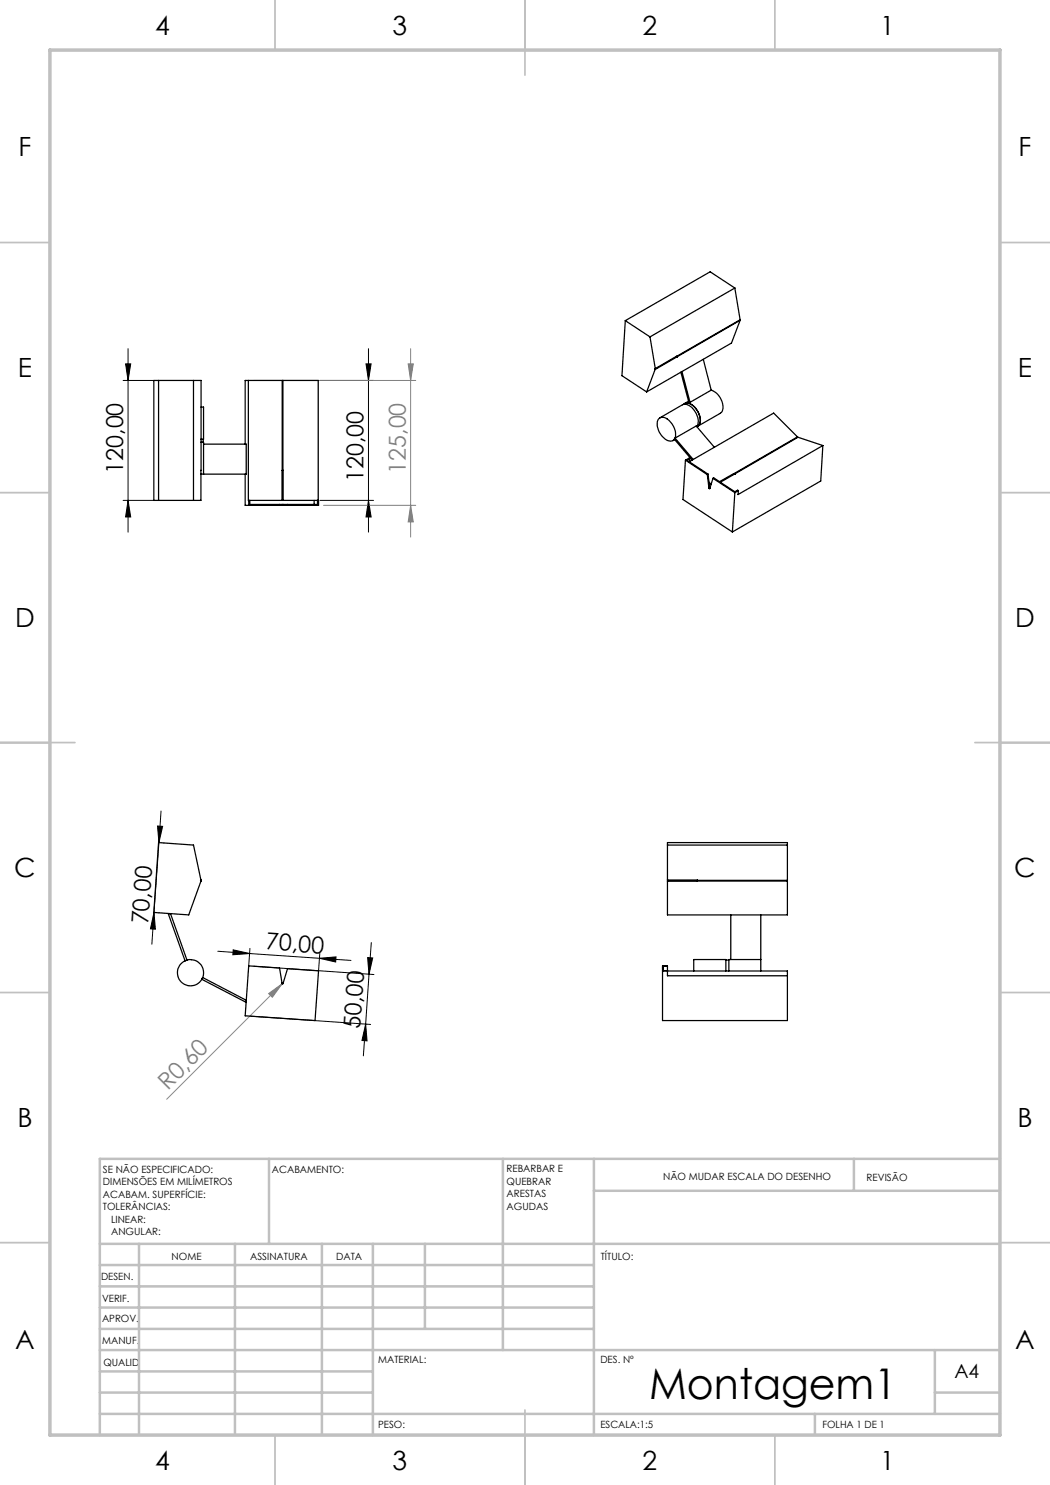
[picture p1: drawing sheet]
<svg xmlns="http://www.w3.org/2000/svg" width="210mm" height="297mm" viewBox="0 0 210 297" stroke-linecap="round" stroke-linejoin="round" font-family="sans-serif">
<g fill="none" stroke="#000" stroke-width=".2">
<path d="M24.6 76.1h6.1M25.1 72.8h1l-.5 3.3zM25.6 69.7v36.7M64 76.1h10.7M73.2 72.8h1l-.5 3.3zM73.7 69.7v36.7M24.6 100.1h6.1M25.6 100.1l.5 3.3h-1zM64 100.1h10.7M73.7 100.1l.5 3.3h-1zM31.5 165.2l1 .1-.7 3.2zM31.8 168.5l-1 14"/>
<path d="M32.2 162.2l-.4 6.3M32.7 168.6h.1M30.8 182.5l.3 3.3h-1zM30.8 182.5l-.4 6.3M31.8 182.6h.1M43.6 190.2l6.3 .5M46.6 190l3.3 .7-3.3 .3zM49.9 190.7l14 1M50 189.7l-.3 3.5M50.7 193.2l24.1 1.7M63.9 191.7l3.3-.3-.1 1zM63.9 191.7l6.3 .4"/>
<path d="M64 190.7l-.3 3.5M73.5 191.5l1 .1-.7 3.3zM73.8 194.9l-.7 9.9M74.3 188.5l-.5 6.4M50.1 203.2l24 1.7M73.1 204.8l-.4 6.4M73.1 204.8l.3 3.4-1-.1z"/>
</g>
<path d="M50.7 76.1h32.4M81.6 72.8h1.1l-.6 3.3zM82.1 69.7v37.7M64.7 101.1h18.4M82.1 101.1l.6 3.3h-1.1zM53.7 198.7l2.7-2-1.9 2.8zM56.5 196.7l-23.2 23.1" fill="none" stroke="#808080" stroke-width=".2"/>
<g fill="none" stroke="#c0c0c0" stroke-width=".35">
<path d="M55 0v10M105 0v15M155 0v10M0 48.5h10M200 48.5h10M0 98.5h10M200 98.5h10M0 148.5h15M195 148.5h15M0 198.5h10M200 198.5h10M0 248.5h10"/>
<path d="M200 248.5h10M55 287v10M105 282v15M155 287v10"/>
</g>
<g fill="none" stroke="#c0c0c0" stroke-width=".5">
<path d="M53.8 231.8v17M100.6 231.8v38.2M118.8 231.8v55.2M118.8 238.2h81.2M170.8 231.8v6.4M200 231.8h-180v55.2M20 248.8h180M20 257.3h98.8M20 253h98.8M27.8 248.8v38.2M47 248.8v38.2M64.4 248.8v38.2"/>
<path d="M74.6 248.8v38.2M85 248.8v17M20 265.8h98.8M20 261.5h98.8M20 278.5h54.6M20 274.3h54.6M20 270h180M187 278.5h13M187 270v12.8M20 282.8h180M163 282.8v4.2"/>
</g>
<path d="M10 10h190v277h-190z" fill="none" stroke="#c0c0c0" stroke-width=".7"/>
<g fill="#000">
<path d="M73.2 72.8h1l-.5 3.3zM73.7 100.1l.5 3.3h-1zM25.1 72.8h1l-.5 3.3zM25.6 100.1l.5 3.3h-1z"/>
<path d="M31.5 165.2l1 .1-.7 3.2zM30.8 182.5l.3 3.3h-1z"/>
<path d="M63.9 191.7l3.3-.3-.1 1zM46.6 190l3.3 .7-3.3 .3z"/>
<path d="M73.1 204.8l.3 3.4-1-.1zM73.5 191.5l1 .1-.7 3.3z"/>
</g>
<g fill="#808080">
<path d="M53.7 198.7l2.7-2-1.9 2.8z"/>
<path d="M81.6 72.8h1.1l-.6 3.3zM82.1 101.1l.6 3.3h-1.1z"/>
</g>
<g fill="none" stroke="#000" stroke-width=".25">
<path d="M147 57.6l-17 9.8M147 57.6l1 6.4-12.7 7.3M147 57.6l-5-3.2-16.9 9.7M30.8 76.1h9.4v24h-9.4zM31.7 76.1v24M38.7 76.1v24M49.7 76.1v24h6.7M56.4 76.1h.2M56.4 76.1h-7.4v12.7M56.4 76.1v18M56.6 76.1v24M56.6 76.1h7v24"/>
<path d="M125.1 64.1l-.7 11 4.9 3.3M125.1 64.1l4.9 3.3M130 67.4l1.1 6.3M131 73.9l-1.7 4.5M131.1 73.7l-.1 .2M135.2 71.3l.1 .1M135.3 71.4h.1M135.3 71.3v.1M135.3 71.3l-4.2 2.4M135.3 71.4l-4.3 2.5M136.2 74.4l1.6 6 .2 .1M136.4 74.3l1.6 6.2"/>
<path d="M140.7 71.9l1.5 6.1M142.2 78a3.6 3.6 0 0 1 2.3 4.2l-.4 .5-4.6 2.6M142.2 78l-4.2 2.5M148 64v.1M148 64.1l-12.7 7.3M148 64.1l-1.7 4.5-17 9.8M40.2 94.8h.5M40.2 88.4h.5v6.4M40.2 81.4h.5v6.4h-.5M40.2 94.1h.1M40.6 87.8v.6M40.7 88.8h8.5v6h-8.5"/>
<path d="M49 94.8v6.3h7.4M56.4 94.1h.2M56.4 94.1v6M56.6 94.1h.1M131.7 83.8a1.48 1.48 0 0 1 2.2 .4 3 3 0 0 1 .9 3.8 1.67 1.67 0 0 1-2.3-.7 3.3 3.3 0 0 1-.8-3.5zM134.9 87.9l-.3 .2M135 87.6l3.6 4.3M135 87.6l-.1 .2 3.5 4.2M135 87.6l4.2-2.4 3.7 4.3M136.7 80.9a1.55 1.55 0 0 1 2.2 .5 3.1 3.1 0 0 1 .8 3.7l-.3 .2M136.8 80.9a1.5 1.5 0 0 1 2.1 .5 3 3 0 0 1 .8 3.7l-.4 .2a3.3 3.3 0 0 0-1.5-4.2l-.6-.2h-.5l-4.7 2.7M137.1 92l-.5 7.9 9.9 6.5"/>
<path d="M137.1 92l4.4 2.9M137.2 80.6l-.4 .3M137.7 80.3l-.8 .4M137.9 91.7l-.1-.1-.7 .4M137.9 91.7l-.5 .3 4.2 2.8M137.9 91.7v.7M139.7 85.1l-.3 .2M141.5 94.9l.3 2.7M141.6 94.8l-.1 .1M141.6 94.8l.3 2.7M141.8 96.4l.4 .5M141.9 97.5l.1 .1"/>
<path d="M141.9 97.5l-.1 .1M142.6 95.7l-.6 2-.2-.1M142.6 95.7l4.4 2.8M142.6 95.7l.1-.1 4.3 2.8 .5-.4 .2 .1M146.8 94.7v.2M146.8 94.8v.1M146.8 94.7v.1M146.8 94.7l-2.9 1.6M146.9 94.8h.1M146.9 94.8l-2.8 1.6M147 98.5l-.5 7.9M147.7 98.1l-.7 .4"/>
<path d="M159.5 87.4v.1M159.5 87.4l-4.8-4.8-16.8 9.7M159.5 87.4l-12.7 7.4M164.6 89.1l-.5 7.1-17.6 10.2M164.6 89.1l-17 9.8 .1-.8M164.6 89.1l-5-1.6-12.7 7.3M49.7 100.1v1M50 100.1v.8h6.4M55.9 100.9v.2M56.4 100.1h.2M56.4 100.9h.2M56.4 101.1h.2"/>
<path d="M56.4 100.9v.2M56.6 100.9v.2M56.6 100.1h7.1v1h-7.1M57.5 100.9v.2M62.8 100.1v.8M63.5 100.1v.8h-6.9M40.2 176v.2M40.2 176l-1.5-7-7-.5-.9 14 6.9 .5 2.5-6.8M133.5 176v.2M133.5 169h24M133.5 176l6 .1M133.5 176v-7.5h24v7.6"/>
<path d="M139.5 176.1v.1M139.5 176.1h18M139.5 176.2h-6M139.5 176.2h18M157.5 176.1v.1M157.5 176.2v6.8h-24v-6.8M33.7 182.7l.4 .1 3.3 9.2-.4 .2zM56.4 196.6v.1l.2-.1M56.4 196.7v.1l.2-.1M56.4 196.7l-.5-3.1-6.2-.4-.7 10 14 .9 .7-9.9-6.2-.5-.9 3M56.4 196.6v.1M56.6 196.6h.1"/>
<path d="M56.6 196.6v.1M132.5 194.2h1M132.5 193.7h.2M132.5 193.6h.2M132.7 193.2v.9M133.5 194.2h24v9.9h-25v-10.9h1v2h24M138.7 194.2v-2.3h6.5v2.3M145.2 192h.6M146.2 183v8.9M152.2 191.9v2.3M152.2 191.9h-6.4v2.3M152.2 183v8.9"/>
<path d="M49.2 200.1l-8.7-4.6-.1 .4 8.8 4.6"/>
<circle cx="38.1" cy="194.6" r="2.62"/>
</g>
<text font-size="8.5" x="129.8" y="279.7">Montagem1</text>
<g font-size="5.3">
<text x="31" y="7">4</text>
<text x="78.5" y="7">3</text>
<text x="128.5" y="7">2</text>
<text x="176" y="7">1</text>
<text x="3.7" y="31.3">F</text>
<text x="203.7" y="31.3">F</text>
<text x="3.6" y="75.5">E</text>
<text x="203.6" y="75.5">E</text>
<text x="3" y="125.5">D</text>
<text x="203" y="125.5">D</text>
<text x="2.8" y="175.5">C</text>
<text x="202.8" y="175.5">C</text>
<text x="3.5" y="225.5">B</text>
<text x="203.5" y="225.5">B</text>
<text x="3" y="269.8">A</text>
<text x="203" y="269.8">A</text>
<text x="31" y="294">4</text>
<text x="78.5" y="294">3</text>
<text x="128.5" y="294">2</text>
<text x="176" y="294">1</text>
</g>
<g font-size="4.7">
<text x="24.6" y="94.7" transform="rotate(-90 24.6 94.7)">120,00</text>
<text x="72.7" y="96.4" transform="rotate(-90 72.7 96.4)">120,00</text>
<text x="29.6" y="184.9" transform="rotate(-86 29.6 184.9)">70,00</text>
<text x="53.1" y="189.9" transform="rotate(4 53.1 189.9)">70,00</text>
<text x="72.1" y="205.8" transform="rotate(-86 72.1 205.8)">50,00</text>
</g>
<g font-size="4.7" fill="#808080">
<text x="81.1" y="94.7" transform="rotate(-90 81.1 94.7)">125,00</text>
<text x="33.6" y="218.2" transform="rotate(-45 33.6 218.2)">R0,60</text>
</g>
<text font-size="3.9" x="190.9" y="275.5">A4</text>
<g font-size="2">
<text x="20.6" y="234.6">SE NÃO ESPECIFICADO:</text>
<text x="20.6" y="237.1">DIMENSÕES EM MILÍMETROS</text>
<text x="20.6" y="239.6">ACABAM. SUPERFÍCIE:</text>
<text x="54.4" y="234.6">ACABAMENTO:</text>
<text x="101.3" y="234.5">REBARBAR E</text>
<text x="101.3" y="237">QUEBRAR</text>
<text x="101.3" y="239.5">ARESTAS</text>
<text x="132.6" y="236">NÃO MUDAR ESCALA DO DESENHO</text>
<text x="173.3" y="236.2">REVISÃO</text>
<text x="20.6" y="242.1">TOLERÂNCIAS:</text>
<text x="22.2" y="244.6">LINEAR:</text>
<text x="101.3" y="242">AGUDAS</text>
<text x="22.2" y="247.1">ANGULAR:</text>
<text x="34.3" y="252">NOME</text>
<text x="50" y="251.9">ASSINATURA</text>
<text x="67.2" y="251.9">DATA</text>
<text x="120.2" y="251.9">TÍTULO:</text>
<text x="20.2" y="256.1">DESEN.</text>
<text x="20.4" y="260.3">VERIF.</text>
<text x="20.4" y="264.4">APROV.</text>
<text x="20.5" y="268.8">MANUF.</text>
<text x="20.7" y="273.1">QUALID</text>
<text x="75.7" y="272.5">MATERIAL:</text>
<text x="120.1" y="272.5">DES. Nº</text>
<text x="75.6" y="285.5">PESO:</text>
<text x="120.1" y="285.6">ESCALA:1:5</text>
<text x="164.5" y="285.6">FOLHA 1 DE 1</text>
</g>
</svg>
